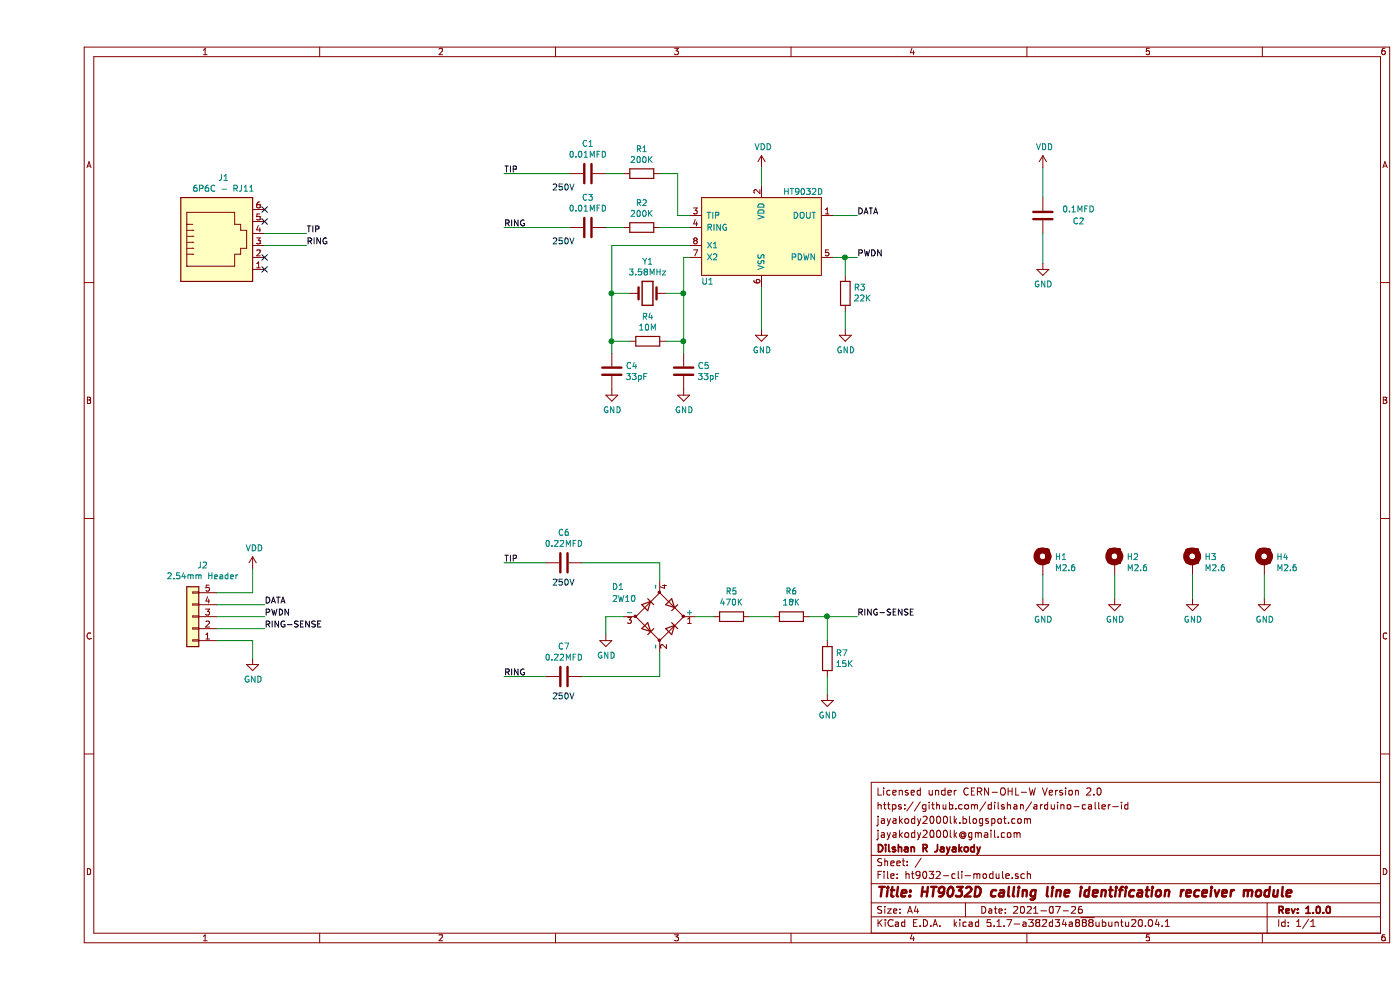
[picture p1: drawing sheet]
EESchema Schematic File Version 4
EELAYER 30 0
EELAYER END
$Descr A4 11693 8268
encoding utf-8
Sheet 1 1
Title "HT9032D calling line identification receiver module"
Date "2021-07-26"
Rev "1.0.0"
Comp "Dilshan R Jayakody"
Comment1 "jayakody2000lk@gmail.com"
Comment2 "jayakody2000lk.blogspot.com"
Comment3 "https://github.com/dilshan/arduino-caller-id"
Comment4 "Licensed under CERN-OHL-W Version 2.0"
$EndDescr
$Comp
L ht9032-sym:HT9032D U1
U 1 1
P 5750 1800
F 0 "U1" H 5600 1250 50  0000 C CNN
F 1 "HT9032D" H 6400 2000 50  0000 C CNN
F 2 "Package_DIP:DIP-8_W7.62mm_LongPads" H 6050 2600 50  0001 C CNN
F 3 "https://www.holtek.com/documents/10179/116711/HT9032C_Dv170.pdf" H 5300 2050 50  0001 C CNN
	1    5750 1800
	1    0    0    -1  
$EndComp
$Comp
L Device:Crystal Y1
U 1 1
P 5100 2450
F 0 "Y1" H 5100 2718 50  0000 C CNN
F 1 "3.58MHz" H 5100 2627 50  0000 C CNN
F 2 "Crystal:Crystal_HC49-U_Vertical" H 5100 2450 50  0001 C CNN
F 3 "~" H 5100 2450 50  0001 C CNN
	1    5100 2450
	1    0    0    -1  
$EndComp
$Comp
L Device:C C5
U 1 1
P 5400 3100
F 0 "C5" H 5515 3146 50  0000 L CNN
F 1 "33pF" H 5515 3055 50  0000 L CNN
F 2 "Capacitor_THT:C_Disc_D3.8mm_W2.6mm_P2.50mm" H 5438 2950 50  0001 C CNN
F 3 "~" H 5400 3100 50  0001 C CNN
	1    5400 3100
	1    0    0    -1  
$EndComp
$Comp
L Device:C C4
U 1 1
P 4800 3100
F 0 "C4" H 4915 3146 50  0000 L CNN
F 1 "33pF" H 4915 3055 50  0000 L CNN
F 2 "Capacitor_THT:C_Disc_D3.8mm_W2.6mm_P2.50mm" H 4838 2950 50  0001 C CNN
F 3 "~" H 4800 3100 50  0001 C CNN
	1    4800 3100
	1    0    0    -1  
$EndComp
$Comp
L Device:R R4
U 1 1
P 5100 2850
F 0 "R4" V 4893 2850 50  0000 C CNN
F 1 "10M" V 4984 2850 50  0000 C CNN
F 2 "Resistor_THT:R_Axial_DIN0207_L6.3mm_D2.5mm_P10.16mm_Horizontal" V 5030 2850 50  0001 C CNN
F 3 "~" H 5100 2850 50  0001 C CNN
	1    5100 2850
	0    1    1    0   
$EndComp
Wire Wire Line
	5450 2150 5400 2150
Wire Wire Line
	5400 2150 5400 2450
Wire Wire Line
	4800 2950 4800 2850
Wire Wire Line
	4800 2050 5450 2050
Wire Wire Line
	5250 2450 5400 2450
Connection ~ 5400 2450
Wire Wire Line
	5400 2450 5400 2850
Wire Wire Line
	4950 2450 4800 2450
Connection ~ 4800 2450
Wire Wire Line
	4800 2450 4800 2050
Wire Wire Line
	5250 2850 5400 2850
Connection ~ 5400 2850
Wire Wire Line
	5400 2850 5400 2950
Wire Wire Line
	4950 2850 4800 2850
Connection ~ 4800 2850
Wire Wire Line
	4800 2850 4800 2450
$Comp
L power:GND #PWR06
U 1 1
P 4800 3250
F 0 "#PWR06" H 4800 3000 50  0001 C CNN
F 1 "GND" H 4805 3077 50  0000 C CNN
F 2 "" H 4800 3250 50  0001 C CNN
F 3 "" H 4800 3250 50  0001 C CNN
	1    4800 3250
	1    0    0    -1  
$EndComp
$Comp
L power:GND #PWR07
U 1 1
P 5400 3250
F 0 "#PWR07" H 5400 3000 50  0001 C CNN
F 1 "GND" H 5405 3077 50  0000 C CNN
F 2 "" H 5400 3250 50  0001 C CNN
F 3 "" H 5400 3250 50  0001 C CNN
	1    5400 3250
	1    0    0    -1  
$EndComp
$Comp
L power:GND #PWR04
U 1 1
P 6050 2750
F 0 "#PWR04" H 6050 2500 50  0001 C CNN
F 1 "GND" H 6055 2577 50  0000 C CNN
F 2 "" H 6050 2750 50  0001 C CNN
F 3 "" H 6050 2750 50  0001 C CNN
	1    6050 2750
	1    0    0    -1  
$EndComp
$Comp
L power:VDD #PWR01
U 1 1
P 6050 1400
F 0 "#PWR01" H 6050 1250 50  0001 C CNN
F 1 "VDD" H 6065 1573 50  0000 C CNN
F 2 "" H 6050 1400 50  0001 C CNN
F 3 "" H 6050 1400 50  0001 C CNN
	1    6050 1400
	1    0    0    -1  
$EndComp
Wire Wire Line
	6050 1400 6050 1550
$Comp
L Device:R R2
U 1 1
P 5050 1900
F 0 "R2" V 4843 1900 50  0000 C CNN
F 1 "200K" V 4934 1900 50  0000 C CNN
F 2 "Resistor_THT:R_Axial_DIN0207_L6.3mm_D2.5mm_P10.16mm_Horizontal" V 4980 1900 50  0001 C CNN
F 3 "~" H 5050 1900 50  0001 C CNN
	1    5050 1900
	0    1    1    0   
$EndComp
$Comp
L Device:R R1
U 1 1
P 5050 1450
F 0 "R1" V 4843 1450 50  0000 C CNN
F 1 "200K" V 4934 1450 50  0000 C CNN
F 2 "Resistor_THT:R_Axial_DIN0207_L6.3mm_D2.5mm_P10.16mm_Horizontal" V 4980 1450 50  0001 C CNN
F 3 "~" H 5050 1450 50  0001 C CNN
	1    5050 1450
	0    1    1    0   
$EndComp
Wire Wire Line
	5200 1900 5450 1900
Wire Wire Line
	5350 1800 5450 1800
$Comp
L Device:C C1
U 1 1
P 4600 1450
F 0 "C1" V 4348 1450 50  0000 C CNN
F 1 "0.01MFD" V 4439 1450 50  0000 C CNN
F 2 "Capacitor_THT:C_Disc_D10.5mm_W5.0mm_P5.00mm" H 4638 1300 50  0001 C CNN
F 3 "~" H 4600 1450 50  0001 C CNN
	1    4600 1450
	0    1    1    0   
$EndComp
$Comp
L Device:C C3
U 1 1
P 4600 1900
F 0 "C3" V 4348 1900 50  0000 C CNN
F 1 "0.01MFD" V 4439 1900 50  0000 C CNN
F 2 "Capacitor_THT:C_Disc_D10.5mm_W5.0mm_P5.00mm" H 4638 1750 50  0001 C CNN
F 3 "~" H 4600 1900 50  0001 C CNN
	1    4600 1900
	0    1    1    0   
$EndComp
Wire Wire Line
	5350 1450 5200 1450
Wire Wire Line
	5350 1450 5350 1800
Wire Wire Line
	4750 1450 4900 1450
Wire Wire Line
	4900 1900 4750 1900
Text Label 3900 1450 0    50   ~ 0
TIP
Text Label 3900 1900 0    50   ~ 0
RING
Wire Wire Line
	6850 1800 6650 1800
Text Label 6850 1800 0    50   ~ 0
DATA
Wire Wire Line
	6850 2150 6750 2150
Text Label 6850 2150 0    50   ~ 0
PWDN
$Comp
L Device:R R3
U 1 1
P 6750 2450
F 0 "R3" H 6680 2404 50  0000 R CNN
F 1 "22K" H 6680 2495 50  0000 R CNN
F 2 "Resistor_THT:R_Axial_DIN0207_L6.3mm_D2.5mm_P10.16mm_Horizontal" V 6680 2450 50  0001 C CNN
F 3 "~" H 6750 2450 50  0001 C CNN
	1    6750 2450
	-1   0    0    1   
$EndComp
$Comp
L power:GND #PWR05
U 1 1
P 6750 2750
F 0 "#PWR05" H 6750 2500 50  0001 C CNN
F 1 "GND" H 6755 2577 50  0000 C CNN
F 2 "" H 6750 2750 50  0001 C CNN
F 3 "" H 6750 2750 50  0001 C CNN
	1    6750 2750
	1    0    0    -1  
$EndComp
Wire Wire Line
	6050 2400 6050 2750
Wire Wire Line
	6750 2300 6750 2150
Connection ~ 6750 2150
Wire Wire Line
	6750 2150 6650 2150
Wire Wire Line
	6750 2600 6750 2750
$Comp
L Device:D_Bridge_+A-A D1
U 1 1
P 5200 5150
F 0 "D1" H 4800 5400 50  0000 L CNN
F 1 "2W10" H 4800 5300 50  0000 L CNN
F 2 "Diode_THT:Diode_Bridge_Round_D9.0mm" H 5200 5150 50  0001 C CNN
F 3 "~" H 5200 5150 50  0001 C CNN
	1    5200 5150
	1    0    0    -1  
$EndComp
$Comp
L Device:C C6
U 1 1
P 4400 4700
F 0 "C6" V 4148 4700 50  0000 C CNN
F 1 "0.22MFD" V 4239 4700 50  0000 C CNN
F 2 "Capacitor_THT:C_Rect_L11.0mm_W7.3mm_P10.00mm_MKT" H 4438 4550 50  0001 C CNN
F 3 "~" H 4400 4700 50  0001 C CNN
	1    4400 4700
	0    1    1    0   
$EndComp
$Comp
L Device:C C7
U 1 1
P 4400 5650
F 0 "C7" V 4148 5650 50  0000 C CNN
F 1 "0.22MFD" V 4239 5650 50  0000 C CNN
F 2 "Capacitor_THT:C_Rect_L11.0mm_W7.3mm_P10.00mm_MKT" H 4438 5500 50  0001 C CNN
F 3 "~" H 4400 5650 50  0001 C CNN
	1    4400 5650
	0    1    1    0   
$EndComp
Wire Wire Line
	5200 4850 5200 4700
Wire Wire Line
	5200 5450 5200 5650
$Comp
L power:GND #PWR09
U 1 1
P 4750 5300
F 0 "#PWR09" H 4750 5050 50  0001 C CNN
F 1 "GND" H 4755 5127 50  0000 C CNN
F 2 "" H 4750 5300 50  0001 C CNN
F 3 "" H 4750 5300 50  0001 C CNN
	1    4750 5300
	1    0    0    -1  
$EndComp
Text Label 3900 4700 0    50   ~ 0
TIP
Text Label 3900 5650 0    50   ~ 0
RING
Wire Wire Line
	4750 5300 4750 5150
Wire Wire Line
	4750 5150 4900 5150
Wire Wire Line
	3900 4700 4250 4700
Wire Wire Line
	3900 5650 4250 5650
Wire Wire Line
	4550 4700 5200 4700
Wire Wire Line
	4550 5650 5200 5650
$Comp
L Device:R R5
U 1 1
P 5800 5150
F 0 "R5" V 6007 5150 50  0000 C CNN
F 1 "470K" V 5916 5150 50  0000 C CNN
F 2 "Resistor_THT:R_Axial_DIN0207_L6.3mm_D2.5mm_P10.16mm_Horizontal" V 5730 5150 50  0001 C CNN
F 3 "~" H 5800 5150 50  0001 C CNN
	1    5800 5150
	0    -1   -1   0   
$EndComp
Wire Wire Line
	5500 5150 5650 5150
$Comp
L Device:R R6
U 1 1
P 6300 5150
F 0 "R6" V 6507 5150 50  0000 C CNN
F 1 "18K" V 6416 5150 50  0000 C CNN
F 2 "Resistor_THT:R_Axial_DIN0207_L6.3mm_D2.5mm_P10.16mm_Horizontal" V 6230 5150 50  0001 C CNN
F 3 "~" H 6300 5150 50  0001 C CNN
	1    6300 5150
	0    -1   -1   0   
$EndComp
$Comp
L Device:R R7
U 1 1
P 6600 5500
F 0 "R7" H 6670 5546 50  0000 L CNN
F 1 "15K" H 6670 5455 50  0000 L CNN
F 2 "Resistor_THT:R_Axial_DIN0207_L6.3mm_D2.5mm_P10.16mm_Horizontal" V 6530 5500 50  0001 C CNN
F 3 "~" H 6600 5500 50  0001 C CNN
	1    6600 5500
	1    0    0    -1  
$EndComp
$Comp
L power:GND #PWR011
U 1 1
P 6600 5800
F 0 "#PWR011" H 6600 5550 50  0001 C CNN
F 1 "GND" H 6605 5627 50  0000 C CNN
F 2 "" H 6600 5800 50  0001 C CNN
F 3 "" H 6600 5800 50  0001 C CNN
	1    6600 5800
	1    0    0    -1  
$EndComp
Wire Wire Line
	5950 5150 6150 5150
Wire Wire Line
	6450 5150 6600 5150
Wire Wire Line
	6600 5150 6600 5350
Wire Wire Line
	6600 5650 6600 5800
Wire Wire Line
	6850 5150 6600 5150
Connection ~ 6600 5150
Text Label 6850 5150 0    50   ~ 0
RING-SENSE
$Comp
L Connector:6P6C J1
U 1 1
P 1500 2050
F 0 "J1" H 1557 2617 50  0000 C CNN
F 1 "6P6C - RJ11" H 1557 2526 50  0000 C CNN
F 2 "Connector_RJ:RJ25_Wayconn_MJEA-660X1_Horizontal" V 1500 2075 50  0001 C CNN
F 3 "~" V 1500 2075 50  0001 C CNN
	1    1500 2050
	1    0    0    -1  
$EndComp
Wire Wire Line
	2250 1950 1900 1950
Wire Wire Line
	2250 2050 1900 2050
Text Label 2250 1950 0    50   ~ 0
TIP
Text Label 2250 2050 0    50   ~ 0
RING
$Comp
L power:VDD #PWR02
U 1 1
P 8400 1400
F 0 "#PWR02" H 8400 1250 50  0001 C CNN
F 1 "VDD" H 8415 1573 50  0000 C CNN
F 2 "" H 8400 1400 50  0001 C CNN
F 3 "" H 8400 1400 50  0001 C CNN
	1    8400 1400
	1    0    0    -1  
$EndComp
$Comp
L Device:C C2
U 1 1
P 8400 1800
F 0 "C2" H 8100 1850 50  0000 C CNN
F 1 "0.1MFD" H 8100 1750 50  0000 C CNN
F 2 "Capacitor_THT:C_Rect_L9.0mm_W4.2mm_P7.50mm_MKT" H 8438 1650 50  0001 C CNN
F 3 "~" H 8400 1800 50  0001 C CNN
	1    8400 1800
	-1   0    0    1   
$EndComp
$Comp
L power:GND #PWR03
U 1 1
P 8400 2200
F 0 "#PWR03" H 8400 1950 50  0001 C CNN
F 1 "GND" H 8405 2027 50  0000 C CNN
F 2 "" H 8400 2200 50  0001 C CNN
F 3 "" H 8400 2200 50  0001 C CNN
	1    8400 2200
	1    0    0    -1  
$EndComp
Wire Wire Line
	8400 1400 8400 1650
Wire Wire Line
	8400 1950 8400 2200
$Comp
L Connector_Generic:Conn_01x05 J2
U 1 1
P 1300 5150
F 0 "J2" H 1218 4725 50  0000 C CNN
F 1 "2.54mm Header" H 1218 4816 50  0000 C CNN
F 2 "Connector_PinHeader_2.54mm:PinHeader_1x05_P2.54mm_Vertical" H 1300 5150 50  0001 C CNN
F 3 "~" H 1300 5150 50  0001 C CNN
	1    1300 5150
	-1   0    0    1   
$EndComp
Wire Wire Line
	1900 5050 1500 5050
Wire Wire Line
	1900 5150 1500 5150
Wire Wire Line
	1900 5250 1500 5250
Text Label 1900 5050 0    50   ~ 0
DATA
Text Label 1900 5150 0    50   ~ 0
PWDN
Text Label 1900 5250 0    50   ~ 0
RING-SENSE
$Comp
L power:GND #PWR010
U 1 1
P 1800 5500
F 0 "#PWR010" H 1800 5250 50  0001 C CNN
F 1 "GND" H 1805 5327 50  0000 C CNN
F 2 "" H 1800 5500 50  0001 C CNN
F 3 "" H 1800 5500 50  0001 C CNN
	1    1800 5500
	1    0    0    -1  
$EndComp
$Comp
L power:VDD #PWR08
U 1 1
P 1800 4750
F 0 "#PWR08" H 1800 4600 50  0001 C CNN
F 1 "VDD" H 1815 4923 50  0000 C CNN
F 2 "" H 1800 4750 50  0001 C CNN
F 3 "" H 1800 4750 50  0001 C CNN
	1    1800 4750
	1    0    0    -1  
$EndComp
Wire Wire Line
	1500 4950 1800 4950
Wire Wire Line
	1800 4950 1800 4750
Wire Wire Line
	1500 5350 1800 5350
Wire Wire Line
	1800 5350 1800 5500
Text Notes 4300 4900 0    50   ~ 0
250V
Text Notes 4300 5850 0    50   ~ 0
250V
Text Notes 4300 2050 0    50   ~ 0
250V
Text Notes 4300 1600 0    50   ~ 0
250V
Wire Wire Line
	3900 1450 4450 1450
Wire Wire Line
	3900 1900 4450 1900
NoConn ~ 1900 1750
NoConn ~ 1900 1850
NoConn ~ 1900 2150
NoConn ~ 1900 2250
$Comp
L Mechanical:MountingHole_Pad H1
U 1 1
P 8400 4700
F 0 "H1" H 8500 4749 50  0000 L CNN
F 1 "M2.6" H 8500 4658 50  0000 L CNN
F 2 "MountingHole:MountingHole_2.7mm_Pad" H 8400 4700 50  0001 C CNN
F 3 "~" H 8400 4700 50  0001 C CNN
	1    8400 4700
	1    0    0    -1  
$EndComp
$Comp
L Mechanical:MountingHole_Pad H2
U 1 1
P 9000 4700
F 0 "H2" H 9100 4749 50  0000 L CNN
F 1 "M2.6" H 9100 4658 50  0000 L CNN
F 2 "MountingHole:MountingHole_2.7mm_Pad" H 9000 4700 50  0001 C CNN
F 3 "~" H 9000 4700 50  0001 C CNN
	1    9000 4700
	1    0    0    -1  
$EndComp
$Comp
L power:GND #PWR012
U 1 1
P 8400 5000
F 0 "#PWR012" H 8400 4750 50  0001 C CNN
F 1 "GND" H 8405 4827 50  0000 C CNN
F 2 "" H 8400 5000 50  0001 C CNN
F 3 "" H 8400 5000 50  0001 C CNN
	1    8400 5000
	1    0    0    -1  
$EndComp
$Comp
L power:GND #PWR013
U 1 1
P 9000 5000
F 0 "#PWR013" H 9000 4750 50  0001 C CNN
F 1 "GND" H 9005 4827 50  0000 C CNN
F 2 "" H 9000 5000 50  0001 C CNN
F 3 "" H 9000 5000 50  0001 C CNN
	1    9000 5000
	1    0    0    -1  
$EndComp
Wire Wire Line
	9000 4800 9000 5000
Wire Wire Line
	8400 4800 8400 5000
$Comp
L Mechanical:MountingHole_Pad H3
U 1 1
P 9650 4700
F 0 "H3" H 9750 4749 50  0000 L CNN
F 1 "M2.6" H 9750 4658 50  0000 L CNN
F 2 "MountingHole:MountingHole_2.7mm_Pad" H 9650 4700 50  0001 C CNN
F 3 "~" H 9650 4700 50  0001 C CNN
	1    9650 4700
	1    0    0    -1  
$EndComp
$Comp
L Mechanical:MountingHole_Pad H4
U 1 1
P 10250 4700
F 0 "H4" H 10350 4749 50  0000 L CNN
F 1 "M2.6" H 10350 4658 50  0000 L CNN
F 2 "MountingHole:MountingHole_2.7mm_Pad" H 10250 4700 50  0001 C CNN
F 3 "~" H 10250 4700 50  0001 C CNN
	1    10250 4700
	1    0    0    -1  
$EndComp
$Comp
L power:GND #PWR014
U 1 1
P 9650 5000
F 0 "#PWR014" H 9650 4750 50  0001 C CNN
F 1 "GND" H 9655 4827 50  0000 C CNN
F 2 "" H 9650 5000 50  0001 C CNN
F 3 "" H 9650 5000 50  0001 C CNN
	1    9650 5000
	1    0    0    -1  
$EndComp
$Comp
L power:GND #PWR015
U 1 1
P 10250 5000
F 0 "#PWR015" H 10250 4750 50  0001 C CNN
F 1 "GND" H 10255 4827 50  0000 C CNN
F 2 "" H 10250 5000 50  0001 C CNN
F 3 "" H 10250 5000 50  0001 C CNN
	1    10250 5000
	1    0    0    -1  
$EndComp
Wire Wire Line
	10250 4800 10250 5000
Wire Wire Line
	9650 4800 9650 5000
$EndSCHEMATC
